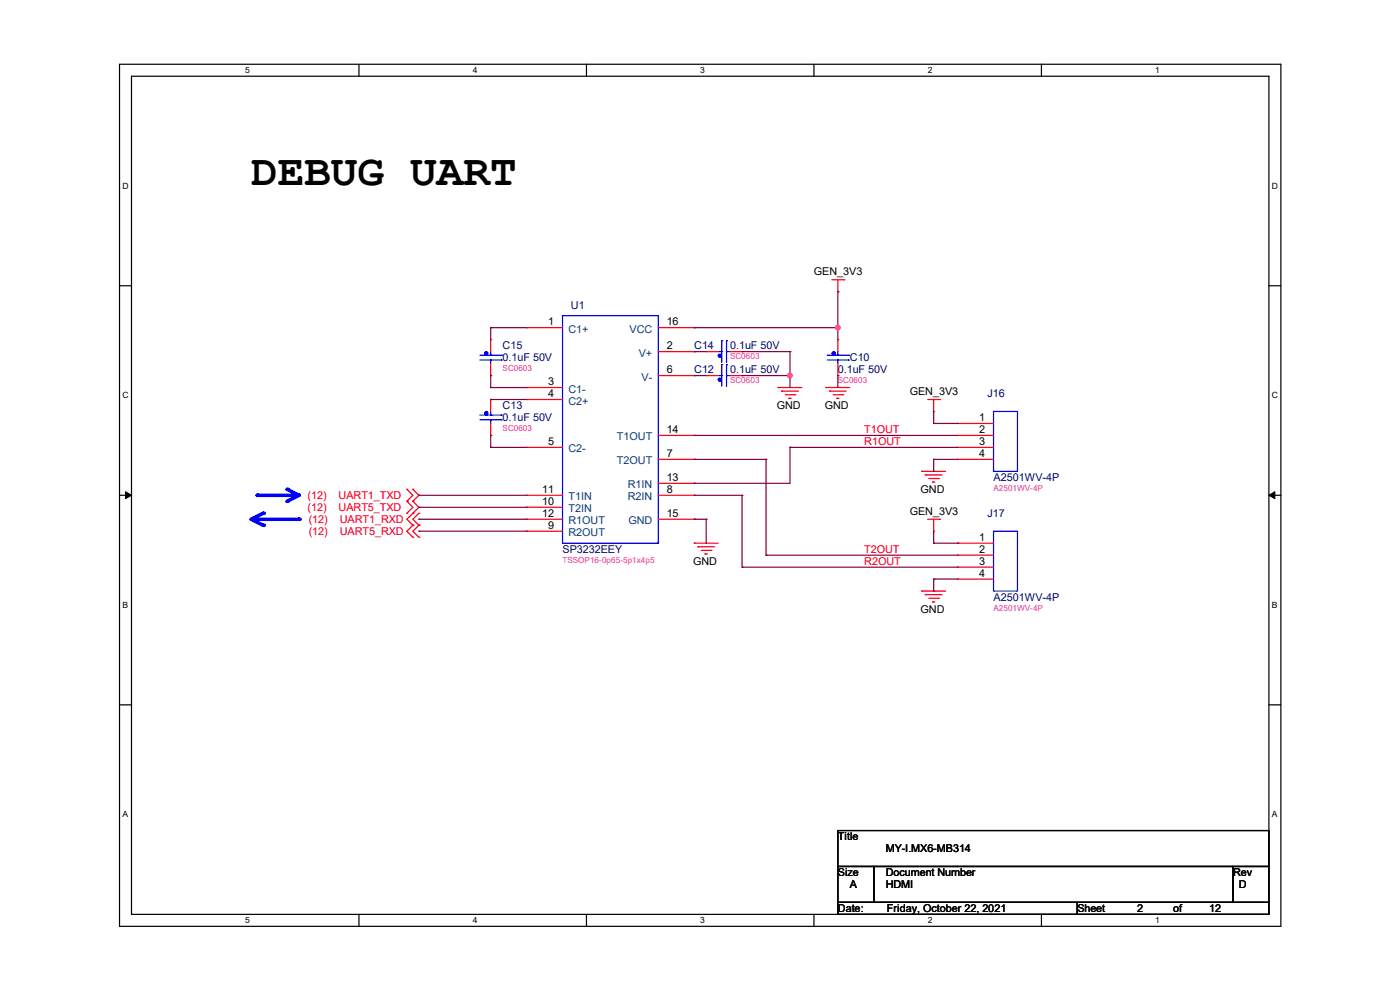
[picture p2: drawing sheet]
<svg xmlns="http://www.w3.org/2000/svg" width="297mm" height="210mm" viewBox="0 0 297 210" stroke-linecap="round" stroke-linejoin="round" font-family="sans-serif">
<path d="M25.4 13.6h246.3v182.9h-246.3zM27.9 16.2h241.3v177.8h-241.3z" fill="none" stroke="#000" stroke-width=".25"/>
<g fill="#fff">
<path d="M52 13.9h1v2h-1z"/>
<path d="M52 194.2h1v2h-1z"/>
</g>
<path d="M76.2 13.6v2.6M76.2 194v2.5" fill="none" stroke="#000" stroke-width=".25"/>
<g fill="#fff">
<path d="M100.3 13.9h1v2h-1z"/>
<path d="M100.3 194.2h1v2h-1z"/>
</g>
<path d="M124.4 13.6v2.6M124.4 194v2.5" fill="none" stroke="#000" stroke-width=".25"/>
<g fill="#fff">
<path d="M148.5 13.9h1v2h-1z"/>
<path d="M148.5 194.2h1v2h-1z"/>
</g>
<path d="M172.7 13.6v2.6M172.7 194v2.5" fill="none" stroke="#000" stroke-width=".25"/>
<g fill="#fff">
<path d="M196.8 13.9h1v2h-1z"/>
<path d="M196.8 194.2h1v2h-1z"/>
</g>
<path d="M220.9 13.6v2.6M220.9 194v2.5" fill="none" stroke="#000" stroke-width=".25"/>
<g fill="#fff">
<path d="M245.1 13.9h.9v2h-.9z"/>
<path d="M245.1 194.2h.9v2h-.9z"/>
<path d="M26 38.4h1.3v2h-1.3z"/>
<path d="M269.8 38.4h1.3v2h-1.3z"/>
<path d="M26 82.8h1.3v2h-1.3z"/>
<path d="M269.8 82.8h1.3v2h-1.3z"/>
</g>
<path d="M25.4 60.6h2.5M269.2 60.6h2.5" fill="none" stroke="#000" stroke-width=".25"/>
<g fill="#fff">
<path d="M26 127.3h1.2v2h-1.2z"/>
<path d="M269.8 127.3h1.2v2h-1.2z"/>
</g>
<path d="M25.4 105.1h2.5M269.2 105.1h2.5" fill="none" stroke="#000" stroke-width=".25"/>
<path d="M26.6 104.3l1.3 .8-1.3 .7zM269.2 105.1l1.3-.8v1.5z" fill="#000" stroke="#000" stroke-width=".21"/>
<g fill="#fff">
<path d="M26 171.7h1.2v2h-1.2z"/>
<path d="M269.8 171.7h1.2v2h-1.2z"/>
</g>
<path d="M25.4 149.5h2.5M269.2 149.5h2.5" fill="none" stroke="#000" stroke-width=".25"/>
<path d="M54.6 110.2h8.9" fill="none" stroke="#00f" stroke-width=".76"/>
<circle cx="63.5" cy="110.2" r=".38" fill="#00f"/>
<path d="M55.8 108.9l-2.5 1.3" fill="none" stroke="#00f" stroke-width=".76"/>
<circle cx="55.8" cy="108.9" r=".38" fill="#00f"/>
<path d="M53.3 110.2l2.5 1.2" fill="none" stroke="#00f" stroke-width=".76"/>
<circle cx="55.8" cy="111.4" r=".38" fill="#00f"/>
<path d="M54.6 105.1h8.9" fill="none" stroke="#00f" stroke-width=".76"/>
<circle cx="54.6" cy="105.1" r=".38" fill="#00f"/>
<path d="M60.9 103.8l2.6 1.3" fill="none" stroke="#00f" stroke-width=".76"/>
<circle cx="60.9" cy="103.8" r=".38" fill="#00f"/>
<path d="M63.5 105.1l-2.6 1.2" fill="none" stroke="#00f" stroke-width=".76"/>
<circle cx="60.9" cy="106.3" r=".38" fill="#00f"/>
<g fill="none" stroke="#f00" stroke-width=".25">
<path d="M176.5 59.4h2.5M177.8 59.4v2.5M179 59.4h.1M104.1 72.1h.1M104.1 79.7h.1M104.1 72.1v2.5M104.1 77.1v2.6M111.7 69.5h.1M111.7 69.5h7.6M139.7 79.7h7.6M139.7 69.5h7.6M139.7 74.6h7.6"/>
<path d="M147.3 74.6h.1M147.3 69.5h.1M147.3 79.7h.1M149.8 79.7h.1M149.8 74.6h.1M149.8 79.7h2.6M149.8 74.6h2.6M154.9 79.7h2.5M154.9 74.6h2.5M157.4 79.7h.1M157.4 74.6h.1M177.8 61.9h.1"/>
<path d="M177.8 72.1h.1M177.8 79.7h.1M177.8 72.1v2.5M177.8 77.1v2.6M104.1 84.8h.1M104.1 92.4h.1M104.1 84.8v2.5M104.1 89.8v2.6M111.7 82.2h.1M111.7 84.8h.1M111.7 94.9h.1M111.7 82.2h7.6"/>
<path d="M111.7 84.8h7.6M111.7 94.9h7.6M139.7 92.4h7.6M139.7 97.5h7.6M147.3 92.4h.1M147.3 97.5h.1M165.1 82.2h.1M165.1 82.2h5M165.8 83h.1M165.8 83h3.6M166.6 83.7h2M167.3 84.5h.1"/>
<path d="M167.3 84.5h.6M168.6 83.7h.1M175.2 82.2h.1M175.2 82.2h5.1M176 83h.1M176 83h3.5M176.7 83.7h2.1M177.5 84.5h.1M177.5 84.5h.5M178.8 83.7h.1M195.5 100h.1M195.5 100h5.1"/>
<path d="M196.8 84.8h2.5M198.1 87.3h.1M198.1 84.8v2.5M199.3 84.8h.1M203.2 89.8h.1M203.2 92.4h.1M203.2 94.9h.1M203.2 97.5h.1M203.2 89.8h7.6M203.2 92.4h7.6M203.2 94.9h7.6M203.2 97.5h7.6"/>
<path d="M86.3 108.9h.1M86.3 106.3h.1M86.3 103.8h.1M86.3 106.3l1.3 1.3-1.3 1.3M86.3 103.8l1.3 1.3-1.3 1.2M87.6 106.3h.1M87.6 108.9h.1M87.6 111.4h.1M87.6 114h.1M87.6 103.8h.1M87.6 106.3l1.3 1.3-2.6 2.6 1.3 1.2M87.6 111.4l-1.3 1.3 1.3 1.3"/>
<path d="M87.6 103.8l1.3 1.3-1.3 1.2M88.9 111.4h.1M88.9 114h.1M88.9 108.9h.1M88.9 111.4l-1.3 1.3 1.3 1.3M88.9 108.9l-1.3 1.3 1.3 1.2M111.7 105.1h.1M111.7 107.6h.1M111.7 110.2h.1M111.7 112.7h.1M111.7 110.2h7.6M111.7 105.1h7.6"/>
<path d="M111.7 107.6h7.6M111.7 112.7h7.6M139.7 110.2h7.6M139.7 105.1h7.6M139.7 102.5h7.6M147.3 115.2h.1M147.3 102.5h.1M147.3 105.1h.1M147.3 110.2h.1M147.3 115.2h5.1M148 116h.1M148 116h3.6"/>
<path d="M148.8 116.8h2M149.6 117.5h.1M149.6 117.5h.5M150.8 116.8h.1M196.3 100.8h.1M196.3 100.8h3.6M196.8 110.2h2.5M197.1 101.5h2M197.8 102.3h.1M197.8 102.3h.5M198.1 112.7h.1M198.1 110.2v2.5"/>
<path d="M199.1 101.5h.1M199.3 110.2h.1M203.2 115.2h.1M203.2 117.8h.1M203.2 115.2h7.6M203.2 117.8h7.6M195.5 125.4h.1M195.5 125.4h5.1M196.3 126.2h.1M196.3 126.2h3.6M197.1 126.9h2M197.8 127.7h.1"/>
<path d="M197.8 127.7h.5M199.1 126.9h.1M203.2 120.3h.1M203.2 122.9h.1M203.2 120.3h7.6M203.2 122.9h7.6"/>
</g>
<path d="M177.8 176.2h91.4v7.6h-91.4zM177.8 183.8h7.6v7.6h-7.6zM177.8 191.4h50.8v2.6h-50.8zM185.4 183.8h76.2v7.6h-76.2zM228.6 191.4h40.6v2.6h-40.6zM261.6 183.8h7.6v7.6h-7.6z" fill="none" stroke="#000" stroke-width=".25"/>
<g fill="none" stroke="#00f" stroke-width=".25">
<path d="M101.8 76.4h4.6M101.8 75.4h4.6M104.1 76.4h.1M104.1 75.4h.1M104.1 74.6v.8M104.1 76.4v.7M106.4 76.4h.1M106.4 75.4h.1M119.3 67h20.4v48.2h-20.4zM152.4 79.7h.7M152.4 74.6h.7M153.1 77.4h.1"/>
<path d="M153.1 79.7h.1M153.1 72.3h.1M153.1 74.6h.1M153.1 72.3v4.6M153.1 77.4v4.6M154.1 77.4h.1M154.1 79.7h.1M154.1 72.3h.1M154.1 74.6h.1M154.1 72.3v4.6M154.1 77.4v4.6M154.1 79.7h.8"/>
<path d="M154.1 74.6h.8M175.5 76.4h4.5M175.5 75.4h4.5M177.8 76.4h.1M177.8 75.4h.1M177.8 74.6v.8M177.8 76.4v.7M180 76.4h.1M180 75.4h.1M101.8 89.1h4.6M101.8 88.1h4.6M104.1 89.1h.1"/>
<path d="M104.1 88.1h.1M104.1 87.3v.8M104.1 89.1v.7M106.4 89.1h.1M106.4 88.1h.1M210.8 87.3h5.1v12.7h-5.1zM210.8 112.7h5.1v12.7h-5.1z"/>
</g>
<g fill="#00f" stroke="#00f" stroke-width=".25">
<circle cx="152.7" cy="80.5" r=".36"/>
<circle cx="176.8" cy="75" r=".36"/>
<circle cx="103.2" cy="75" r=".36"/>
<circle cx="103.2" cy="87.7" r=".36"/>
<circle cx="152.7" cy="75.5" r=".36"/>
</g>
<g fill="none" stroke="#800040" stroke-width=".25">
<path d="M104.1 69.5h.1M104.1 79.7h.1M104.1 69.5h7.6M104.1 69.5v2.6M104.1 79.7v2.5M147.3 79.7h.1M147.3 74.6h.1M147.3 69.5h.1M147.3 69.5h30.5M147.3 79.7h2.5M147.3 74.6h2.5M157.4 79.7h.1"/>
<path d="M157.4 74.6h.1M157.4 79.7h10.2M157.4 74.6h10.2M167.6 74.6h.1M167.6 79.7h.1M167.6 74.6v7.6M177.8 79.7h.1M177.8 61.9h.1M177.8 69.5h.1M177.8 61.9v10.2M177.8 79.7v2.5M104.1 84.8h.1"/>
<path d="M104.1 94.9h.1M104.1 92.4h.1M104.1 82.2h.1M104.1 84.8h7.6M104.1 92.4v2.5M104.1 94.9h7.6M104.1 82.2h7.6M147.3 97.5h.1M147.3 92.4h.1M147.3 97.5h15.2M147.3 92.4h55.9M162.5 97.5h.1"/>
<path d="M162.5 97.5v20.3M167.6 94.9h.1M167.6 94.9v7.6h-20.3M167.6 94.9h35.6M198.1 89.8h.1M198.1 97.5h.1M198.1 100h.1M198.1 97.5h5.1M198.1 87.3v2.5M198.1 97.5v2.5M198.1 89.8h5.1M203.2 89.8h.1"/>
<path d="M88.9 105.1h.1M88.9 110.2h.1M88.9 107.6h.1M88.9 112.7h.1M88.9 105.1h22.8M88.9 110.2h22.8M88.9 107.6h22.8M88.9 112.7h22.8M147.3 110.2h.1M147.3 105.1h.1M147.3 102.5h.1M147.3 105.1h10.1"/>
<path d="M147.3 110.2h2.5M149.8 110.2h.1M149.8 110.2v5M157.4 105.1h.1M157.4 105.1v15.2M162.5 117.8h.1M162.5 117.8h40.7M198.1 115.2h.1M198.1 112.7v2.5M198.1 115.2h5.1M203.2 115.2h.1M157.4 120.3h.1"/>
<path d="M157.4 120.3h45.8M198.1 122.9h.1M198.1 125.4h.1M198.1 122.9v2.5M198.1 122.9h5.1"/>
</g>
<g fill="#f0f" stroke="#f0f" stroke-width=".25">
<circle cx="167.6" cy="79.7" r=".49"/>
<circle cx="177.7" cy="69.5" r=".49"/>
</g>
<text font-size="9.4" x="53.3" y="39.3">DEBUG UART</text>
<g font-size="2.3">
<text x="172.7" y="58.4">GEN_3V3</text>
<text x="116.3" y="69">1</text>
<text x="141.4" y="69">16</text>
<text x="141.4" y="74">2</text>
<text x="116.3" y="81.7">3</text>
<text x="141.4" y="79.1">6</text>
<text x="193" y="83.8">GEN_3V3</text>
<text x="116.3" y="84.2">4</text>
<text x="164.8" y="86.8">GND</text>
<text x="175" y="86.8">GND</text>
<text x="207.7" y="89.3">1</text>
<text x="116.3" y="94.4">5</text>
<text x="141.4" y="91.8">14</text>
<text x="207.7" y="91.8">2</text>
<text x="207.7" y="94.4">3</text>
<text x="141.4" y="96.9">7</text>
<text x="141.4" y="102">13</text>
<text x="207.7" y="96.9">4</text>
<text x="115" y="104.5">11</text>
<text x="115" y="107.1">10</text>
<text x="141.4" y="104.5">8</text>
<text x="195.3" y="104.6">GND</text>
<text x="115" y="109.6">12</text>
<text x="116.3" y="112.1">9</text>
<text x="141.4" y="109.6">15</text>
<text x="193" y="109.2">GEN_3V3</text>
<text x="147" y="119.8">GND</text>
<text x="207.7" y="114.7">1</text>
<text x="207.7" y="117.2">2</text>
<text x="207.7" y="119.8">3</text>
<text x="207.7" y="122.3">4</text>
<text x="195.3" y="130">GND</text>
<text x="177.8" y="178.3">Title</text>
<text x="177.8" y="185.9">Size</text>
<text x="187.9" y="185.9">Document Number</text>
<text x="187.9" y="180.8">MY-I.MX6-MB314</text>
<text x="261.6" y="185.9">Rev</text>
<text x="180.3" y="188.4">A</text>
<text x="187.9" y="188.4">HDMI</text>
<text x="262.8" y="188.4">D</text>
<text x="177.8" y="193.5">Date:</text>
<text x="188.2" y="193.5">Friday, October 22, 2021</text>
<text x="228.6" y="193.5">Sheet</text>
<text x="241.3" y="193.5">2</text>
<text x="248.9" y="193.5">of</text>
<text x="256.5" y="193.5">12</text>
</g>
<g font-size="2.3" fill="#000080">
<text x="121.1" y="65.5">U1</text>
<text x="106.6" y="74.1">C15</text>
<text x="106.6" y="76.7">0.1uF 50V</text>
<text x="147.3" y="74.1">C14</text>
<text x="154.9" y="74.1">0.1uF 50V</text>
<text x="180.3" y="76.7">C10</text>
<text x="147.3" y="79.2">C12</text>
<text x="154.9" y="79.2">0.1uF 50V</text>
<text x="177.8" y="79.2">0.1uF 50V</text>
<text x="106.6" y="86.8">C13</text>
<text x="106.6" y="89.4">0.1uF 50V</text>
<text x="209.5" y="84.3">J16</text>
<text x="210.8" y="102.1">A2501WV-4P</text>
<text x="209.5" y="109.7">J17</text>
<text x="119.3" y="117.3">SP3232EEY</text>
<text x="210.8" y="127.5">A2501WV-4P</text>
</g>
<g font-size="2.3" fill="#004080">
<text x="120.6" y="70.6">C1+</text>
<text x="133.6" y="70.6">VCC</text>
<text x="135.5" y="75.6">V+</text>
<text x="120.6" y="83.3">C1-</text>
<text x="136.1" y="80.7">V-</text>
<text x="120.6" y="85.8">C2+</text>
<text x="120.6" y="96">C2-</text>
<text x="130.9" y="93.4">T1OUT</text>
<text x="130.9" y="98.5">T2OUT</text>
<text x="120.6" y="106.1">T1IN</text>
<text x="133.2" y="103.6">R1IN</text>
<text x="133.2" y="106.1">R2IN</text>
<text x="120.6" y="108.7">T2IN</text>
<text x="120.6" y="111.2">R1OUT</text>
<text x="120.6" y="113.7">R2OUT</text>
<text x="133.3" y="111.2">GND</text>
</g>
<g font-size="2.3" fill="#f00">
<text x="183.3" y="94.4">R1OUT</text>
<text x="183.3" y="91.9">T1OUT</text>
<text x="65.2" y="105.9">(12)</text>
<text x="71.8" y="105.9">UART1_TXD</text>
<text x="65.2" y="108.4">(12)</text>
<text x="65.5" y="113.5">(12)</text>
<text x="65.5" y="111">(12)</text>
<text x="71.8" y="108.4">UART5_TXD</text>
<text x="72.1" y="113.5">UART5_RXD</text>
<text x="72.1" y="111">UART1_RXD</text>
<text x="183.3" y="119.8">R2OUT</text>
<text x="183.3" y="117.3">T2OUT</text>
</g>
<g font-size="1.8">
<text x="52" y="15.5">5</text>
<text x="100.3" y="15.5">4</text>
<text x="148.5" y="15.5">3</text>
<text x="196.8" y="15.5">2</text>
<text x="245.1" y="15.5">1</text>
<text x="26" y="40">D</text>
<text x="269.8" y="40">D</text>
<text x="26" y="84.5">C</text>
<text x="269.8" y="84.5">C</text>
<text x="26" y="128.9">B</text>
<text x="269.8" y="128.9">B</text>
<text x="26" y="173.4">A</text>
<text x="269.8" y="173.4">A</text>
<text x="52" y="195.8">5</text>
<text x="100.3" y="195.8">4</text>
<text x="148.5" y="195.8">3</text>
<text x="196.8" y="195.8">2</text>
<text x="245.1" y="195.8">1</text>
</g>
<g font-size="1.8" fill="#f0f">
<text x="154.9" y="76.2">SC0603</text>
<text x="106.6" y="78.7">SC0603</text>
<text x="154.9" y="81.3">SC0603</text>
<text x="177.8" y="81.3">SC0603</text>
<text x="106.6" y="91.4">SC0603</text>
<text x="210.8" y="104.1">A2501WV-4P</text>
<text x="119.3" y="119.4">TSSOP16-0p65-5p1x4p5</text>
<text x="210.8" y="129.5">A2501WV-4P</text>
</g>
</svg>
